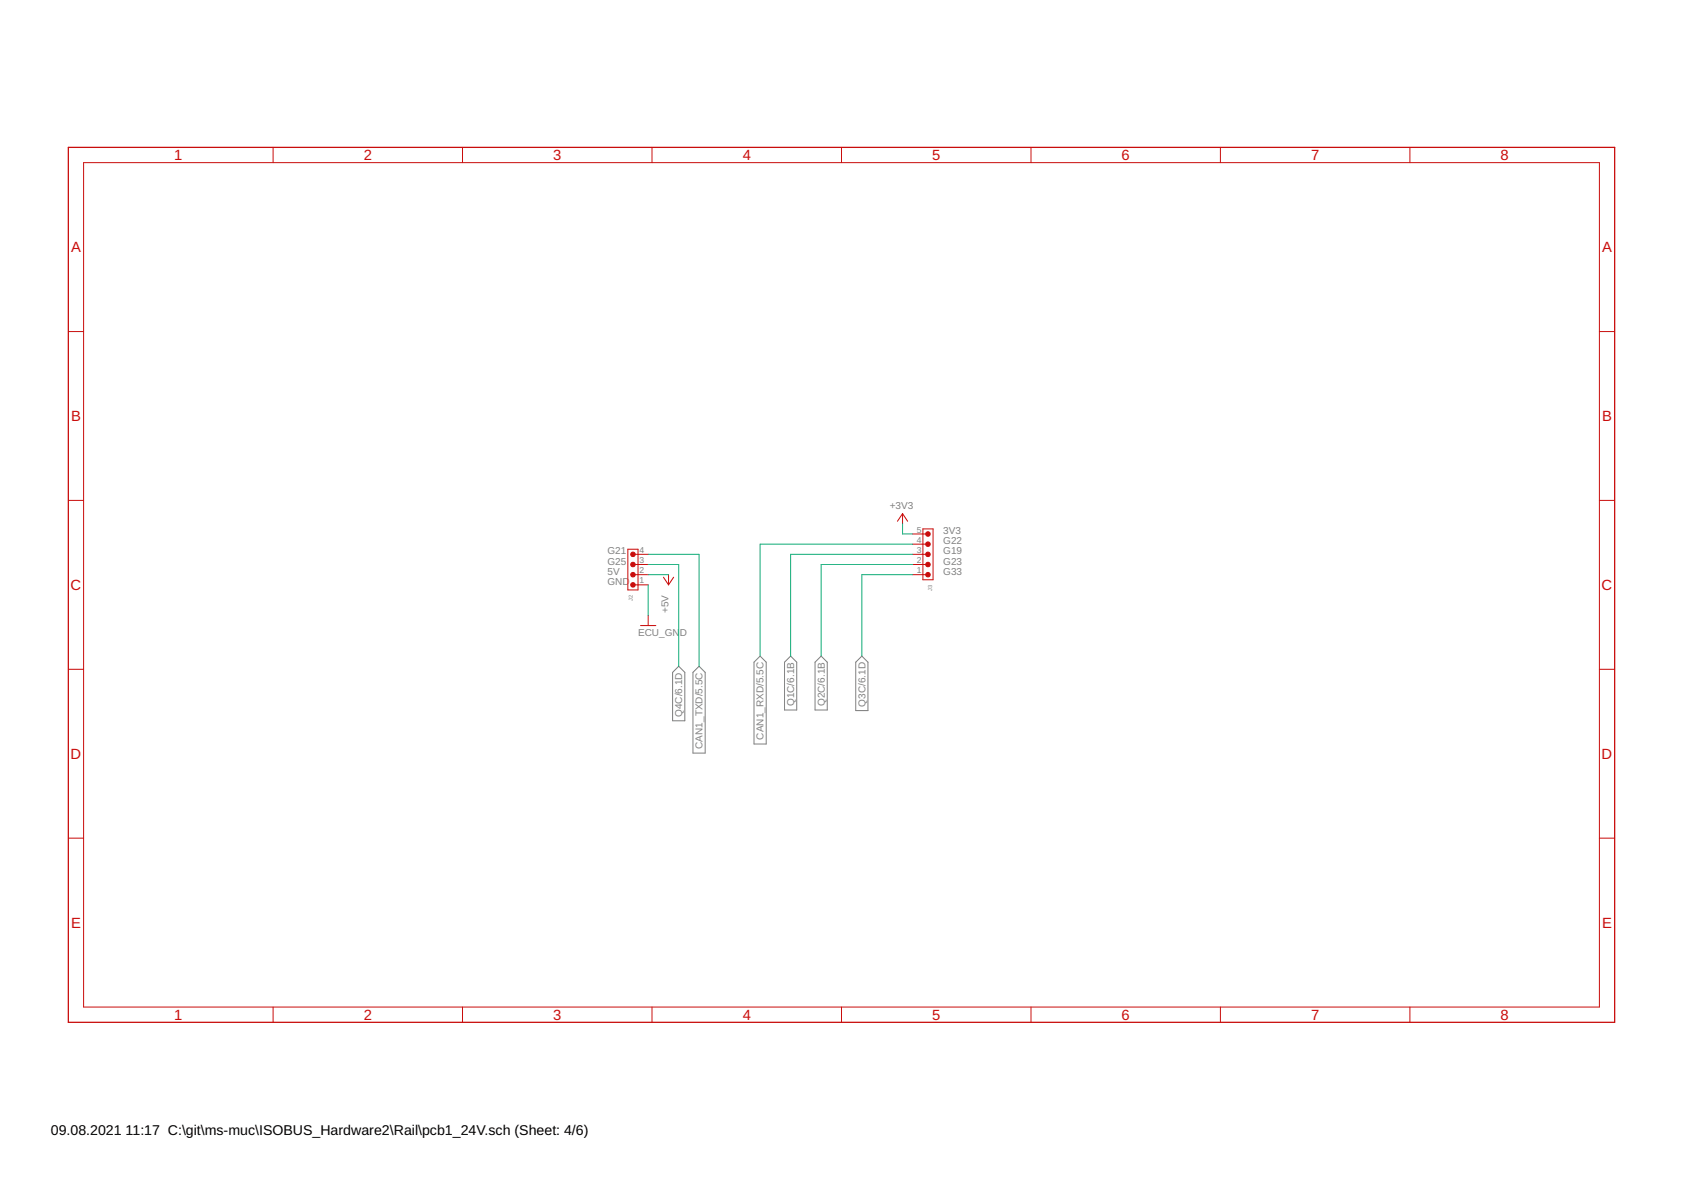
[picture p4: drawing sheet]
<svg xmlns="http://www.w3.org/2000/svg" width="420mm" height="297mm" viewBox="0 0 420 297" stroke-linecap="round" stroke-linejoin="round" font-family="sans-serif">
<path d="M169.4 166.3l1.6 1.5v12.1h-3.1v-12.1zM174.5 166.3l1.5 1.5v20.2h-3v-20.2zM189.8 163.8l1.5 1.5v20.4h-3.1v-20.4zM197.4 163.8l1.5 1.5v11.9h-3v-11.9zM203.5 165.3l1.5-1.5 1.5 1.5v11.9h-3zM215.2 163.8l1.5 1.5v12.1h-3.1v-12.1z" fill="none" stroke="#808080" stroke-width=".25"/>
<path d="M17.1 36.8h386v218.4h-386z" fill="none" stroke="#c90d0c" stroke-width=".32"/>
<g fill="none" stroke="#c90d0c" stroke-width=".25">
<path d="M68.2 36.8v3.8M115.5 36.8v3.8M162.8 36.8v3.8M210.1 36.8v3.8M257.4 36.8v3.8M304.7 36.8v3.8M352 36.8v3.8M20.9 40.6h378.4v210.8h-378.4zM17.1 82.8h3.8M399.3 82.8h3.8M17.1 124.9h3.8M156.7 137.1h2.6v10.2h-2.6z"/>
<path d="M158 138.4h3.8M225.3 128.2l1.3 1.9M225.3 128.2l-1.3 1.9M225.3 128.2v2.5M227.9 138.4h3.8M227.9 135.8h3.8M227.9 133.3h3.8M230.4 132h2.5v12.7h-2.5zM399.3 124.9h3.8M158 146h3.8M158 143.4h3.8M158 140.9h3.8"/>
<path d="M159.9 156.1h3.8M161.8 153.6v2.5M165.6 144.1l1.3 1.9M166.9 143.4v2.6M168.2 144.1l-1.3 1.9M227.9 143.4h3.8M227.9 140.9h3.8M17.1 167.1h3.8M399.3 167.1h3.8M17.1 209.2h3.8M399.3 209.2h3.8M68.2 251.4v3.8"/>
<path d="M115.5 251.4v3.8M162.8 251.4v3.8M210.1 251.4v3.8M257.4 251.4v3.8M304.7 251.4v3.8M352 251.4v3.8"/>
</g>
<g fill="#c90d0c" stroke="#c90d0c" stroke-width=".25">
<circle cx="158" cy="146" r=".58"/>
<circle cx="158" cy="143.5" r=".58"/>
<circle cx="158" cy="140.9" r=".58"/>
<circle cx="158" cy="138.4" r=".58"/>
<circle cx="231.7" cy="143.5" r=".57"/>
<circle cx="231.7" cy="140.9" r=".57"/>
<circle cx="231.7" cy="138.4" r=".57"/>
<circle cx="231.7" cy="135.8" r=".57"/>
<circle cx="231.7" cy="133.3" r=".57"/>
</g>
<path d="M161.8 138.4h12.7v27.9M225.3 130.7v2.6h2.6M227.9 138.4h-30.5v25.4M227.9 135.8h-38.1v28M161.8 143.4h5.1M161.8 140.9h7.6v25.4M161.8 146v7.6M227.9 143.4h-12.7v20.4M227.9 140.9h-22.9v22.9" fill="none" stroke="#0dab76" stroke-width=".25"/>
<g font-size="3.7" fill="#c90d0c">
<text x="43.5" y="40">1</text>
<text x="90.8" y="40">2</text>
<text x="138.1" y="40">3</text>
<text x="185.4" y="40">4</text>
<text x="232.7" y="40">5</text>
<text x="280" y="40">6</text>
<text x="327.3" y="40">7</text>
<text x="374.6" y="40">8</text>
<text x="17.7" y="63">A</text>
<text x="400" y="63">A</text>
<text x="17.7" y="105.1">B</text>
<text x="400" y="105.1">B</text>
<text x="17.6" y="147.3">C</text>
<text x="399.9" y="147.3">C</text>
<text x="17.6" y="189.4">D</text>
<text x="399.9" y="189.4">D</text>
<text x="17.7" y="231.6">E</text>
<text x="400" y="231.6">E</text>
<text x="43.5" y="254.6">1</text>
<text x="90.8" y="254.6">2</text>
<text x="138.1" y="254.6">3</text>
<text x="185.4" y="254.6">4</text>
<text x="232.7" y="254.6">5</text>
<text x="280" y="254.6">6</text>
<text x="327.3" y="254.6">7</text>
<text x="374.6" y="254.6">8</text>
</g>
<g font-size="3.5">
<text x="12.7" y="283.3">09.08.2021</text>
<text x="31.4" y="283.3">11:17 C:\git\ms-muc\ISOBUS_Hardware2\Rail\pcb1_24V.sch (Sheet: 4/6)</text>
</g>
<g font-size="2.5" fill="#808080">
<text x="222.1" y="126.9">+3V3</text>
<text x="235.5" y="135.8">G22</text>
<text x="235.5" y="133.3">3V3</text>
<text x="151.7" y="143.5">5V</text>
<text x="151.7" y="140.9">G25</text>
<text x="151.7" y="138.4">G21</text>
<text x="235.5" y="143.5">G33</text>
<text x="235.5" y="140.9">G23</text>
<text x="235.5" y="138.4">G19</text>
<text x="151.7" y="146">GND</text>
<text x="166.9" y="153.1" transform="rotate(-90 166.9 153.1)">+5V</text>
<text x="159.3" y="158.7">ECU_GN</text>
<text x="169.7" y="158.7">D</text>
<text x="170.3" y="179" transform="rotate(-90 170.3 179)">Q4C/6.1D</text>
<text x="198.3" y="176.3" transform="rotate(-90 198.3 176.3)">Q1C/6.1B</text>
<text x="205.9" y="176.3" transform="rotate(-90 205.9 176.3)">Q2C/6.1B</text>
<text x="216" y="176.4" transform="rotate(-90 216 176.4)">Q3C/6.1D</text>
<text x="190.6" y="184.6" transform="rotate(-90 190.6 184.6)">CAN1_RXD/5.5C</text>
<text x="175.4" y="186.9" transform="rotate(-90 175.4 186.9)">CAN1_TXD/5.5C</text>
</g>
<g font-size="2.1" fill="#808080">
<text x="228.9" y="135.5">4</text>
<text x="228.9" y="132.9">5</text>
<text x="159.6" y="143.1">2</text>
<text x="159.6" y="140.6">3</text>
<text x="159.6" y="138">4</text>
<text x="228.9" y="143.1">1</text>
<text x="228.9" y="140.6">2</text>
<text x="228.9" y="138">3</text>
<text x="159.6" y="145.6">1</text>
</g>
<g font-size="1.4" fill="#808080">
<text x="157.9" y="149.9" transform="rotate(-90 157.9 149.9)">J2</text>
<text x="232.7" y="147.4" transform="rotate(-90 232.7 147.4)">J3</text>
</g>
</svg>
